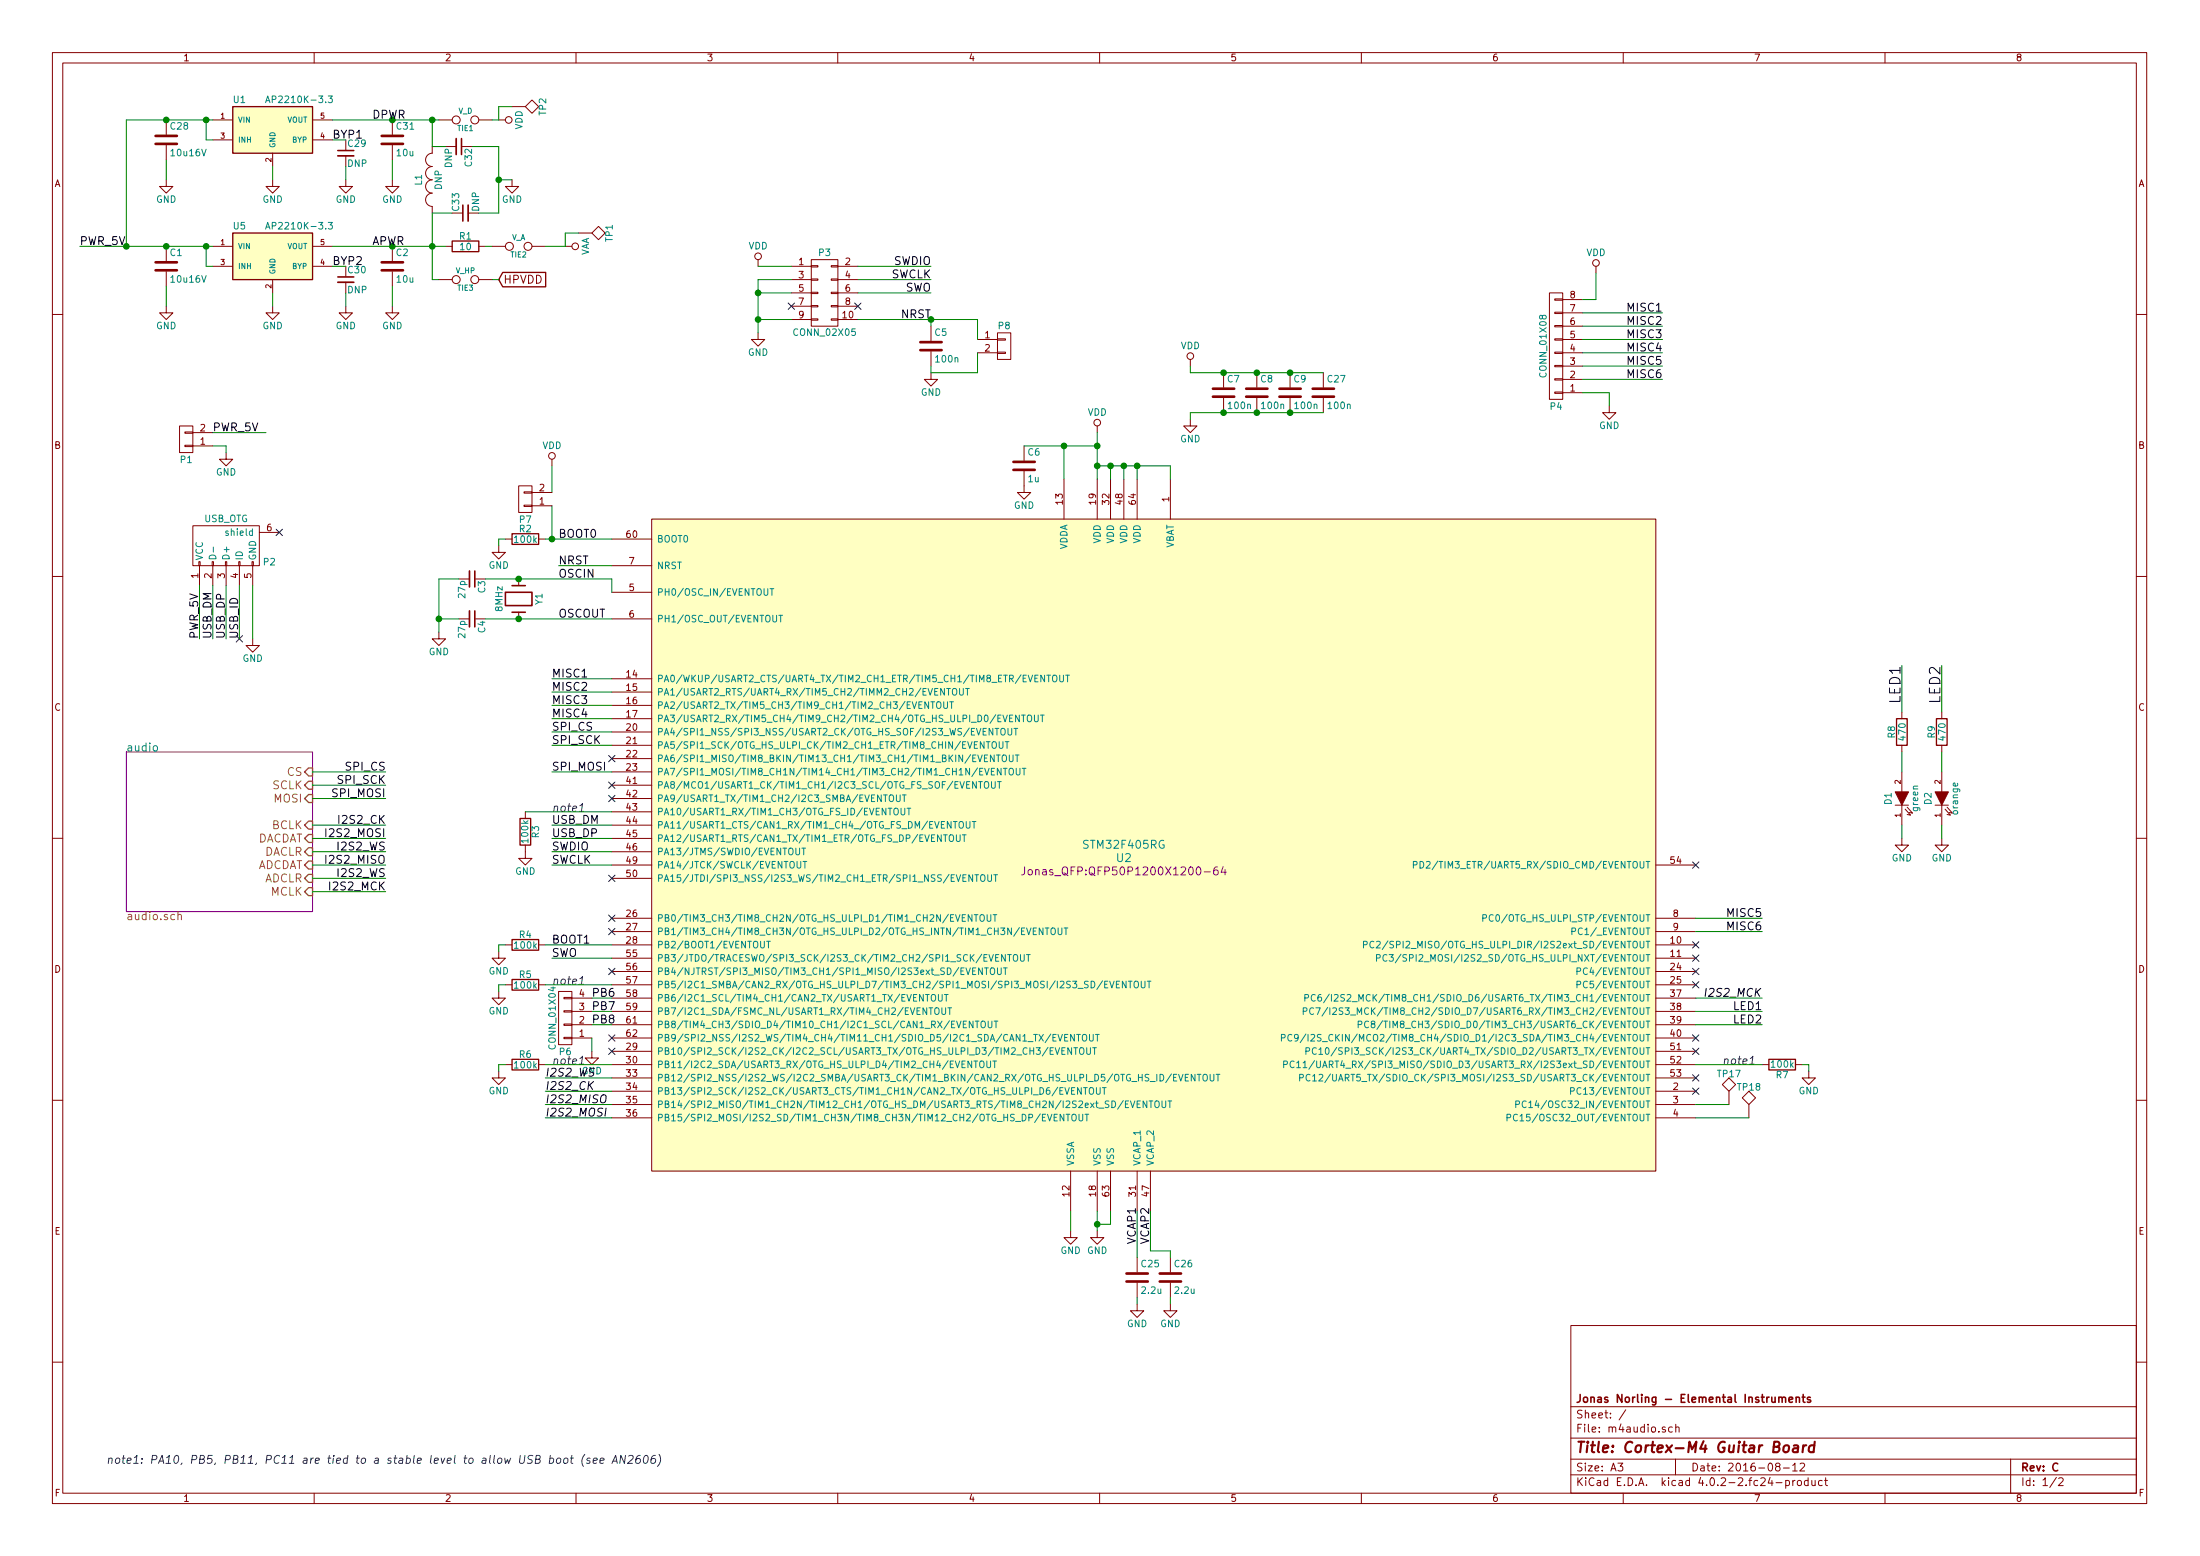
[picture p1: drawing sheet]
EESchema Schematic File Version 2
LIBS:power
LIBS:device
LIBS:transistors
LIBS:conn
LIBS:linear
LIBS:regul
LIBS:74xx
LIBS:cmos4000
LIBS:adc-dac
LIBS:memory
LIBS:xilinx
LIBS:microcontrollers
LIBS:dsp
LIBS:microchip
LIBS:analog_switches
LIBS:motorola
LIBS:texas
LIBS:intel
LIBS:audio
LIBS:interface
LIBS:digital-audio
LIBS:philips
LIBS:display
LIBS:cypress
LIBS:siliconi
LIBS:opto
LIBS:atmel
LIBS:contrib
LIBS:valves
LIBS:wm8731
LIBS:jack_trs
LIBS:stm32
LIBS:m4audio-cache
EELAYER 25 0
EELAYER END
$Descr A3 16535 11693
encoding utf-8
Sheet 1 2
Title "Cortex-M4 Guitar Board"
Date "2016-08-12"
Rev "C"
Comp "Jonas Norling - Elemental Instruments"
Comment1 ""
Comment2 ""
Comment3 ""
Comment4 ""
$EndDescr
$Comp
L STM32F405RG U2
U 1 1
P 8350 6450
F 0 "U2" H 8450 6450 60  0000 C CNN
F 1 "STM32F405RG" H 8450 6550 60  0000 C CNN
F 2 "Jonas_QFP:QFP50P1200X1200-64" H 8450 6350 60  0000 C CNN
F 3 "" H 8450 6450 60  0000 C CNN
	1    8350 6450
	1    0    0    -1  
$EndComp
$Comp
L USB_OTG P2
U 1 1
P 1700 4100
F 0 "P2" H 2025 3975 50  0000 C CNN
F 1 "USB_OTG" H 1700 4300 50  0000 C CNN
F 2 "Jonas_Connectors:USB_Micro_FCI" V 1650 4000 60  0001 C CNN
F 3 "" V 1650 4000 60  0000 C CNN
	1    1700 4100
	1    0    0    -1  
$EndComp
$Comp
L GND #PWR01
U 1 1
P 1900 4800
F 0 "#PWR01" H 1900 4550 50  0001 C CNN
F 1 "GND" H 1900 4650 50  0000 C CNN
F 2 "" H 1900 4800 60  0000 C CNN
F 3 "" H 1900 4800 60  0000 C CNN
	1    1900 4800
	1    0    0    -1  
$EndComp
$Comp
L GND #PWR02
U 1 1
P 8250 9250
F 0 "#PWR02" H 8250 9000 50  0001 C CNN
F 1 "GND" H 8250 9100 50  0000 C CNN
F 2 "" H 8250 9250 60  0000 C CNN
F 3 "" H 8250 9250 60  0000 C CNN
	1    8250 9250
	1    0    0    -1  
$EndComp
Text Label 1600 4800 1    60   ~ 0
USB_DM
Text Label 1700 4800 1    60   ~ 0
USB_DP
Text Label 1800 4800 1    60   ~ 0
USB_ID
$Comp
L VDD #PWR03
U 1 1
P 8250 3250
F 0 "#PWR03" H 8250 3100 50  0001 C CNN
F 1 "VDD" H 8250 3400 50  0000 C CNN
F 2 "" H 8250 3250 60  0000 C CNN
F 3 "" H 8250 3250 60  0000 C CNN
	1    8250 3250
	1    0    0    -1  
$EndComp
NoConn ~ 1800 4800
Text Label 4150 6200 0    60   ~ 0
USB_DM
Text Label 4150 6300 0    60   ~ 0
USB_DP
$Comp
L CONN_01X02 P1
U 1 1
P 1400 3300
F 0 "P1" H 1400 3450 50  0000 C CNN
F 1 "CONN_01X02" V 1500 3300 50  0001 C CNN
F 2 "Pin_Headers:Pin_Header_Straight_1x02" H 1400 3300 60  0001 C CNN
F 3 "" H 1400 3300 60  0000 C CNN
	1    1400 3300
	-1   0    0    1   
$EndComp
$Comp
L Crystal Y1
U 1 1
P 3900 4500
F 0 "Y1" H 3900 4650 50  0000 C CNN
F 1 "8MHz" H 3900 4350 50  0000 C CNN
F 2 "Crystals:Crystal_HC49-SD_SMD" H 3900 4500 60  0001 C CNN
F 3 "" H 3900 4500 60  0000 C CNN
	1    3900 4500
	0    1    1    0   
$EndComp
$Comp
L C_Small C3
U 1 1
P 3550 4350
F 0 "C3" H 3560 4420 50  0000 L CNN
F 1 "27p" H 3560 4270 50  0000 L CNN
F 2 "Capacitors_SMD:C_0805_HandSoldering" H 3550 4350 60  0001 C CNN
F 3 "" H 3550 4350 60  0000 C CNN
	1    3550 4350
	0    1    1    0   
$EndComp
$Comp
L C_Small C4
U 1 1
P 3550 4650
F 0 "C4" H 3560 4720 50  0000 L CNN
F 1 "27p" H 3560 4570 50  0000 L CNN
F 2 "Capacitors_SMD:C_0805_HandSoldering" H 3550 4650 60  0001 C CNN
F 3 "" H 3550 4650 60  0000 C CNN
	1    3550 4650
	0    1    1    0   
$EndComp
$Comp
L GND #PWR04
U 1 1
P 3300 4750
F 0 "#PWR04" H 3300 4500 50  0001 C CNN
F 1 "GND" H 3300 4600 50  0000 C CNN
F 2 "" H 3300 4750 60  0000 C CNN
F 3 "" H 3300 4750 60  0000 C CNN
	1    3300 4750
	1    0    0    -1  
$EndComp
$Comp
L VDD #PWR05
U 1 1
P 3750 900
F 0 "#PWR05" H 3750 750 50  0001 C CNN
F 1 "VDD" H 3750 1050 50  0000 C CNN
F 2 "" H 3750 900 60  0000 C CNN
F 3 "" H 3750 900 60  0000 C CNN
	1    3750 900 
	0    1    1    0   
$EndComp
$Comp
L C C1
U 1 1
P 1250 2000
F 0 "C1" H 1275 2100 50  0000 L CNN
F 1 "10u16V" H 1275 1900 50  0000 L CNN
F 2 "Capacitors_SMD:C_0805_HandSoldering" H 1288 1850 30  0001 C CNN
F 3 "" H 1250 2000 60  0000 C CNN
	1    1250 2000
	1    0    0    -1  
$EndComp
$Comp
L GND #PWR06
U 1 1
P 1700 3400
F 0 "#PWR06" H 1700 3150 50  0001 C CNN
F 1 "GND" H 1700 3250 50  0000 C CNN
F 2 "" H 1700 3400 60  0000 C CNN
F 3 "" H 1700 3400 60  0000 C CNN
	1    1700 3400
	1    0    0    -1  
$EndComp
Text Label 1600 3250 0    60   ~ 0
PWR_5V
Text Label 4200 4250 0    60   ~ 0
NRST
Text Label 4200 4050 0    60   ~ 0
BOOT0
Text Label 4200 4350 0    60   ~ 0
OSCIN
Text Label 4200 4650 0    60   ~ 0
OSCOUT
Text Label 4150 7100 0    60   ~ 0
BOOT1
$Comp
L R R2
U 1 1
P 3950 4050
F 0 "R2" V 4030 4050 50  0000 C CNN
F 1 "100k" V 3950 4050 50  0000 C CNN
F 2 "Resistors_SMD:R_0805_HandSoldering" V 3880 4050 30  0001 C CNN
F 3 "" H 3950 4050 30  0000 C CNN
	1    3950 4050
	0    -1   -1   0   
$EndComp
$Comp
L GND #PWR07
U 1 1
P 3750 4100
F 0 "#PWR07" H 3750 3850 50  0001 C CNN
F 1 "GND" H 3750 3950 50  0000 C CNN
F 2 "" H 3750 4100 60  0000 C CNN
F 3 "" H 3750 4100 60  0000 C CNN
	1    3750 4100
	1    0    0    -1  
$EndComp
$Comp
L R R4
U 1 1
P 3950 7100
F 0 "R4" V 4030 7100 50  0000 C CNN
F 1 "100k" V 3950 7100 50  0000 C CNN
F 2 "Resistors_SMD:R_0805_HandSoldering" V 3880 7100 30  0001 C CNN
F 3 "" H 3950 7100 30  0000 C CNN
	1    3950 7100
	0    -1   -1   0   
$EndComp
$Comp
L GND #PWR08
U 1 1
P 3750 7150
F 0 "#PWR08" H 3750 6900 50  0001 C CNN
F 1 "GND" H 3750 7000 50  0000 C CNN
F 2 "" H 3750 7150 60  0000 C CNN
F 3 "" H 3750 7150 60  0000 C CNN
	1    3750 7150
	1    0    0    -1  
$EndComp
$Comp
L R R3
U 1 1
P 3950 6250
F 0 "R3" V 4030 6250 50  0000 C CNN
F 1 "100k" V 3950 6250 50  0000 C CNN
F 2 "Resistors_SMD:R_0805_HandSoldering" V 3880 6250 30  0001 C CNN
F 3 "" H 3950 6250 30  0000 C CNN
	1    3950 6250
	1    0    0    -1  
$EndComp
$Comp
L GND #PWR09
U 1 1
P 4450 7900
F 0 "#PWR09" H 4450 7650 50  0001 C CNN
F 1 "GND" H 4450 7750 50  0000 C CNN
F 2 "" H 4450 7900 60  0000 C CNN
F 3 "" H 4450 7900 60  0000 C CNN
	1    4450 7900
	1    0    0    -1  
$EndComp
$Comp
L R R6
U 1 1
P 3950 8000
F 0 "R6" V 4030 8000 50  0000 C CNN
F 1 "100k" V 3950 8000 50  0000 C CNN
F 2 "Resistors_SMD:R_0805_HandSoldering" V 3880 8000 30  0001 C CNN
F 3 "" H 3950 8000 30  0000 C CNN
	1    3950 8000
	0    -1   -1   0   
$EndComp
$Comp
L GND #PWR010
U 1 1
P 3750 8050
F 0 "#PWR010" H 3750 7800 50  0001 C CNN
F 1 "GND" H 3750 7900 50  0000 C CNN
F 2 "" H 3750 8050 60  0000 C CNN
F 3 "" H 3750 8050 60  0000 C CNN
	1    3750 8050
	1    0    0    -1  
$EndComp
$Comp
L R R7
U 1 1
P 13400 8000
F 0 "R7" V 13480 8000 50  0000 C CNN
F 1 "100k" V 13400 8000 50  0000 C CNN
F 2 "Resistors_SMD:R_0805_HandSoldering" V 13330 8000 30  0001 C CNN
F 3 "" H 13400 8000 30  0000 C CNN
	1    13400 8000
	0    1    1    0   
$EndComp
$Comp
L GND #PWR011
U 1 1
P 13600 8050
F 0 "#PWR011" H 13600 7800 50  0001 C CNN
F 1 "GND" H 13600 7900 50  0000 C CNN
F 2 "" H 13600 8050 60  0000 C CNN
F 3 "" H 13600 8050 60  0000 C CNN
	1    13600 8050
	1    0    0    -1  
$EndComp
$Comp
L R R5
U 1 1
P 3950 7400
F 0 "R5" V 4030 7400 50  0000 C CNN
F 1 "100k" V 3950 7400 50  0000 C CNN
F 2 "Resistors_SMD:R_0805_HandSoldering" V 3880 7400 30  0001 C CNN
F 3 "" H 3950 7400 30  0000 C CNN
	1    3950 7400
	0    -1   -1   0   
$EndComp
$Comp
L GND #PWR012
U 1 1
P 3750 7450
F 0 "#PWR012" H 3750 7200 50  0001 C CNN
F 1 "GND" H 3750 7300 50  0000 C CNN
F 2 "" H 3750 7450 60  0000 C CNN
F 3 "" H 3750 7450 60  0000 C CNN
	1    3750 7450
	1    0    0    -1  
$EndComp
Text Notes 4150 6100 0    60   Italic 0
note1
Text Notes 4150 7400 0    60   Italic 0
note1
Text Notes 4150 8000 0    60   Italic 0
note1
Text Notes 12950 8000 0    60   Italic 0
note1
Text Notes 800  11000 0    60   Italic 0
note1: PA10, PB5, PB11, PC11 are tied to a stable level to allow USB boot (see AN2606)
$Comp
L CONN_02X05 P3
U 1 1
P 6200 2200
F 0 "P3" H 6200 2500 50  0000 C CNN
F 1 "CONN_02X05" H 6200 1900 50  0000 C CNN
F 2 "Jonas_Connectors:Pin_Header_SMT_1.27_2x5" H 6200 1000 60  0001 C CNN
F 3 "" H 6200 1000 60  0000 C CNN
	1    6200 2200
	1    0    0    -1  
$EndComp
NoConn ~ 6450 2300
NoConn ~ 5950 2300
Text Label 7000 2000 2    60   ~ 0
SWDIO
Text Label 7000 2100 2    60   ~ 0
SWCLK
Text Label 7000 2200 2    60   ~ 0
SWO
Text Label 7000 2400 2    60   ~ 0
NRST
$Comp
L C C5
U 1 1
P 7000 2600
F 0 "C5" H 7025 2700 50  0000 L CNN
F 1 "100n" H 7025 2500 50  0000 L CNN
F 2 "Capacitors_SMD:C_0805_HandSoldering" H 7038 2450 30  0001 C CNN
F 3 "" H 7000 2600 60  0000 C CNN
	1    7000 2600
	1    0    0    -1  
$EndComp
$Comp
L GND #PWR013
U 1 1
P 7000 2800
F 0 "#PWR013" H 7000 2550 50  0001 C CNN
F 1 "GND" H 7000 2650 50  0000 C CNN
F 2 "" H 7000 2800 60  0000 C CNN
F 3 "" H 7000 2800 60  0000 C CNN
	1    7000 2800
	1    0    0    -1  
$EndComp
$Comp
L VDD #PWR014
U 1 1
P 5700 2000
F 0 "#PWR014" H 5700 1850 50  0001 C CNN
F 1 "VDD" H 5700 2150 50  0000 C CNN
F 2 "" H 5700 2000 60  0000 C CNN
F 3 "" H 5700 2000 60  0000 C CNN
	1    5700 2000
	1    0    0    -1  
$EndComp
$Comp
L GND #PWR015
U 1 1
P 5700 2500
F 0 "#PWR015" H 5700 2250 50  0001 C CNN
F 1 "GND" H 5700 2350 50  0000 C CNN
F 2 "" H 5700 2500 60  0000 C CNN
F 3 "" H 5700 2500 60  0000 C CNN
	1    5700 2500
	1    0    0    -1  
$EndComp
Text Label 4150 6400 0    60   ~ 0
SWDIO
Text Label 4150 6500 0    60   ~ 0
SWCLK
Text Label 4150 7200 0    60   ~ 0
SWO
$Comp
L VDD #PWR016
U 1 1
P 4150 3500
F 0 "#PWR016" H 4150 3350 50  0001 C CNN
F 1 "VDD" H 4150 3650 50  0000 C CNN
F 2 "" H 4150 3500 60  0000 C CNN
F 3 "" H 4150 3500 60  0000 C CNN
	1    4150 3500
	1    0    0    -1  
$EndComp
$Comp
L C C7
U 1 1
P 9200 2950
F 0 "C7" H 9225 3050 50  0000 L CNN
F 1 "100n" H 9225 2850 50  0000 L CNN
F 2 "Capacitors_SMD:C_0805_HandSoldering" H 9238 2800 30  0001 C CNN
F 3 "" H 9200 2950 60  0000 C CNN
	1    9200 2950
	1    0    0    -1  
$EndComp
$Comp
L C C8
U 1 1
P 9450 2950
F 0 "C8" H 9475 3050 50  0000 L CNN
F 1 "100n" H 9475 2850 50  0000 L CNN
F 2 "Capacitors_SMD:C_0805_HandSoldering" H 9488 2800 30  0001 C CNN
F 3 "" H 9450 2950 60  0000 C CNN
	1    9450 2950
	1    0    0    -1  
$EndComp
$Comp
L C C9
U 1 1
P 9700 2950
F 0 "C9" H 9725 3050 50  0000 L CNN
F 1 "100n" H 9725 2850 50  0000 L CNN
F 2 "Capacitors_SMD:C_0805_HandSoldering" H 9738 2800 30  0001 C CNN
F 3 "" H 9700 2950 60  0000 C CNN
	1    9700 2950
	1    0    0    -1  
$EndComp
$Comp
L C C6
U 1 1
P 7700 3500
F 0 "C6" H 7725 3600 50  0000 L CNN
F 1 "1u" H 7725 3400 50  0000 L CNN
F 2 "Capacitors_SMD:C_0805_HandSoldering" H 7738 3350 30  0001 C CNN
F 3 "" H 7700 3500 60  0000 C CNN
	1    7700 3500
	1    0    0    -1  
$EndComp
$Comp
L VDD #PWR017
U 1 1
P 8950 2750
F 0 "#PWR017" H 8950 2600 50  0001 C CNN
F 1 "VDD" H 8950 2900 50  0000 C CNN
F 2 "" H 8950 2750 60  0000 C CNN
F 3 "" H 8950 2750 60  0000 C CNN
	1    8950 2750
	1    0    0    -1  
$EndComp
$Comp
L GND #PWR018
U 1 1
P 8950 3150
F 0 "#PWR018" H 8950 2900 50  0001 C CNN
F 1 "GND" H 8950 3000 50  0000 C CNN
F 2 "" H 8950 3150 60  0000 C CNN
F 3 "" H 8950 3150 60  0000 C CNN
	1    8950 3150
	1    0    0    -1  
$EndComp
$Comp
L R R8
U 1 1
P 14300 5500
F 0 "R8" V 14380 5500 50  0000 C CNN
F 1 "470" V 14300 5500 50  0000 C CNN
F 2 "Resistors_SMD:R_0805_HandSoldering" V 14230 5500 30  0001 C CNN
F 3 "" H 14300 5500 30  0000 C CNN
	1    14300 5500
	-1   0    0    1   
$EndComp
$Comp
L GND #PWR019
U 1 1
P 14300 6300
F 0 "#PWR019" H 14300 6050 50  0001 C CNN
F 1 "GND" H 14300 6150 50  0000 C CNN
F 2 "" H 14300 6300 60  0000 C CNN
F 3 "" H 14300 6300 60  0000 C CNN
	1    14300 6300
	1    0    0    -1  
$EndComp
Text Label 14300 5000 3    79   ~ 0
LED1
$Comp
L R R9
U 1 1
P 14600 5500
F 0 "R9" V 14680 5500 50  0000 C CNN
F 1 "470" V 14600 5500 50  0000 C CNN
F 2 "Resistors_SMD:R_0805_HandSoldering" V 14530 5500 30  0001 C CNN
F 3 "" H 14600 5500 30  0000 C CNN
	1    14600 5500
	-1   0    0    1   
$EndComp
$Comp
L GND #PWR020
U 1 1
P 14600 6300
F 0 "#PWR020" H 14600 6050 50  0001 C CNN
F 1 "GND" H 14600 6150 50  0000 C CNN
F 2 "" H 14600 6300 60  0000 C CNN
F 3 "" H 14600 6300 60  0000 C CNN
	1    14600 6300
	1    0    0    -1  
$EndComp
Text Label 14600 5000 3    79   ~ 0
LED2
$Comp
L TST TP1
U 1 1
P 4350 1750
F 0 "TP1" H 4350 1950 50  0000 C BNN
F 1 "TST" H 4350 2000 50  0001 C CNN
F 2 "Jonas_Connectors:TP_0.7mm" H 4350 1750 60  0001 C CNN
F 3 "" H 4350 1750 60  0000 C CNN
	1    4350 1750
	0    1    1    0   
$EndComp
$Comp
L GND #PWR021
U 1 1
P 12100 3050
F 0 "#PWR021" H 12100 2800 50  0001 C CNN
F 1 "GND" H 12100 2900 50  0000 C CNN
F 2 "" H 12100 3050 60  0000 C CNN
F 3 "" H 12100 3050 60  0000 C CNN
	1    12100 3050
	1    0    0    -1  
$EndComp
$Comp
L VDD #PWR022
U 1 1
P 12000 2050
F 0 "#PWR022" H 12000 1900 50  0001 C CNN
F 1 "VDD" H 12000 2200 50  0000 C CNN
F 2 "" H 12000 2050 60  0000 C CNN
F 3 "" H 12000 2050 60  0000 C CNN
	1    12000 2050
	1    0    0    -1  
$EndComp
Text Label 12500 2350 2    60   ~ 0
MISC1
Text Label 12500 2450 2    60   ~ 0
MISC2
Text Label 12500 2550 2    60   ~ 0
MISC3
Text Label 12500 2650 2    60   ~ 0
MISC4
$Sheet
S 950  5650 1400 1200
U 55BF97AF
F0 "audio" 60
F1 "audio.sch" 60
F2 "CS" I R 2350 5800 60 
F3 "SCLK" I R 2350 5900 60 
F4 "MOSI" I R 2350 6000 60 
F5 "BCLK" I R 2350 6200 60 
F6 "DACDAT" I R 2350 6300 60 
F7 "DACLR" I R 2350 6400 60 
F8 "ADCDAT" I R 2350 6500 60 
F9 "ADCLR" I R 2350 6600 60 
F10 "MCLK" I R 2350 6700 60 
$EndSheet
Text Label 4150 5100 0    60   ~ 0
MISC1
Text Label 4150 5200 0    60   ~ 0
MISC2
Text Label 4150 5300 0    60   ~ 0
MISC3
Text Label 4150 5400 0    60   ~ 0
MISC4
Text Label 13250 6900 2    60   ~ 0
MISC5
Text Label 13250 7000 2    60   ~ 0
MISC6
$Comp
L CONN_01X08 P4
U 1 1
P 11700 2600
F 0 "P4" H 11700 3050 50  0000 C CNN
F 1 "CONN_01X08" V 11800 2600 50  0000 C CNN
F 2 "Pin_Headers:Pin_Header_Angled_1x08" H 11700 2600 60  0001 C CNN
F 3 "" H 11700 2600 60  0000 C CNN
	1    11700 2600
	-1   0    0    1   
$EndComp
Text Label 12500 2750 2    60   ~ 0
MISC5
Text Label 12500 2850 2    60   ~ 0
MISC6
Text Label 13250 7500 2    60   Italic 0
I2S2_MCK
Text Label 4100 8100 0    60   Italic 0
I2S2_WS
Text Label 4100 8200 0    60   Italic 0
I2S2_CK
Text Label 4100 8300 0    60   Italic 0
I2S2_MISO
Text Label 4100 8400 0    60   Italic 0
I2S2_MOSI
Text Label 2900 6700 2    60   ~ 0
I2S2_MCK
Text Label 2900 6200 2    60   ~ 0
I2S2_CK
Text Label 2900 6300 2    60   ~ 0
I2S2_MOSI
Text Label 2900 6400 2    60   ~ 0
I2S2_WS
Text Label 2900 6500 2    60   ~ 0
I2S2_MISO
Text Label 2900 6600 2    60   ~ 0
I2S2_WS
Text Label 2900 5800 2    60   ~ 0
SPI_CS
Text Label 2900 6000 2    60   ~ 0
SPI_MOSI
Text Label 2900 5900 2    60   ~ 0
SPI_SCK
Text Label 4150 5500 0    60   ~ 0
SPI_CS
Text Label 4150 5600 0    60   ~ 0
SPI_SCK
Text Label 4150 5800 0    60   ~ 0
SPI_MOSI
Text Label 13250 7700 2    60   ~ 0
LED2
Text Label 13250 7600 2    60   ~ 0
LED1
$Comp
L LED D2
U 1 1
P 14600 6000
F 0 "D2" H 14600 6100 50  0000 C CNN
F 1 "orange" H 14600 5900 50  0000 C CNN
F 2 "Footprints:LED-3MM" H 14600 6000 60  0001 C CNN
F 3 "" H 14600 6000 60  0000 C CNN
	1    14600 6000
	0    -1   -1   0   
$EndComp
$Comp
L LED D1
U 1 1
P 14300 6000
F 0 "D1" H 14300 6100 50  0000 C CNN
F 1 "green" H 14300 5900 50  0000 C CNN
F 2 "Footprints:LED-3MM" H 14300 6000 60  0001 C CNN
F 3 "" H 14300 6000 60  0000 C CNN
	1    14300 6000
	0    -1   -1   0   
$EndComp
NoConn ~ 2100 4000
NoConn ~ 12750 7100
NoConn ~ 12750 7300
NoConn ~ 12750 7400
NoConn ~ 12750 7800
NoConn ~ 12750 7900
NoConn ~ 12750 8100
NoConn ~ 12750 8200
NoConn ~ 4600 5700
NoConn ~ 4600 6600
NoConn ~ 4600 6900
NoConn ~ 4600 7000
NoConn ~ 4600 7300
NoConn ~ 4600 7800
NoConn ~ 4600 7900
$Comp
L C C25
U 1 1
P 8550 9600
F 0 "C25" H 8575 9700 50  0000 L CNN
F 1 "2.2u" H 8575 9500 50  0000 L CNN
F 2 "Capacitors_SMD:C_0805_HandSoldering" H 8588 9450 30  0001 C CNN
F 3 "" H 8550 9600 60  0000 C CNN
	1    8550 9600
	1    0    0    -1  
$EndComp
$Comp
L C C26
U 1 1
P 8800 9600
F 0 "C26" H 8825 9700 50  0000 L CNN
F 1 "2.2u" H 8825 9500 50  0000 L CNN
F 2 "Capacitors_SMD:C_0805_HandSoldering" H 8838 9450 30  0001 C CNN
F 3 "" H 8800 9600 60  0000 C CNN
	1    8800 9600
	1    0    0    -1  
$EndComp
$Comp
L GND #PWR023
U 1 1
P 8050 9250
F 0 "#PWR023" H 8050 9000 50  0001 C CNN
F 1 "GND" H 8050 9100 50  0000 C CNN
F 2 "" H 8050 9250 60  0000 C CNN
F 3 "" H 8050 9250 60  0000 C CNN
	1    8050 9250
	1    0    0    -1  
$EndComp
$Comp
L GND #PWR024
U 1 1
P 8550 9800
F 0 "#PWR024" H 8550 9550 50  0001 C CNN
F 1 "GND" H 8550 9650 50  0000 C CNN
F 2 "" H 8550 9800 60  0000 C CNN
F 3 "" H 8550 9800 60  0000 C CNN
	1    8550 9800
	1    0    0    -1  
$EndComp
$Comp
L GND #PWR025
U 1 1
P 8800 9800
F 0 "#PWR025" H 8800 9550 50  0001 C CNN
F 1 "GND" H 8800 9650 50  0000 C CNN
F 2 "" H 8800 9800 60  0000 C CNN
F 3 "" H 8800 9800 60  0000 C CNN
	1    8800 9800
	1    0    0    -1  
$EndComp
NoConn ~ 12750 6500
$Comp
L GND #PWR026
U 1 1
P 7700 3650
F 0 "#PWR026" H 7700 3400 50  0001 C CNN
F 1 "GND" H 7700 3500 50  0000 C CNN
F 2 "" H 7700 3650 60  0000 C CNN
F 3 "" H 7700 3650 60  0000 C CNN
	1    7700 3650
	1    0    0    -1  
$EndComp
$Comp
L TEST TIE2
U 1 1
P 3900 1850
F 0 "TIE2" H 3900 1910 40  0000 C CNN
F 1 "V_A" H 3900 1780 40  0000 C CNN
F 2 "Jonas_Connectors:net_tie_0805" H 3900 1850 60  0001 C CNN
F 3 "" H 3900 1850 60  0000 C CNN
	1    3900 1850
	-1   0    0    1   
$EndComp
Text GLabel 3750 2100 2    60   Input ~ 0
HPVDD
$Comp
L VAA #PWR027
U 1 1
P 4250 1850
F 0 "#PWR027" H 4250 1700 50  0001 C CNN
F 1 "VAA" H 4250 2000 50  0000 C CNN
F 2 "" H 4250 1850 60  0000 C CNN
F 3 "" H 4250 1850 60  0000 C CNN
	1    4250 1850
	0    1    1    0   
$EndComp
$Comp
L C C2
U 1 1
P 2950 2000
F 0 "C2" H 2975 2100 50  0000 L CNN
F 1 "10u" H 2975 1900 50  0000 L CNN
F 2 "Capacitors_SMD:C_0805_HandSoldering" H 2988 1850 30  0001 C CNN
F 3 "" H 2950 2000 60  0000 C CNN
	1    2950 2000
	1    0    0    -1  
$EndComp
$Comp
L TEST TIE1
U 1 1
P 3500 900
F 0 "TIE1" H 3500 960 40  0000 C CNN
F 1 "V_D" H 3500 830 40  0000 C CNN
F 2 "Jonas_Connectors:net_tie_0805" H 3500 900 60  0001 C CNN
F 3 "" H 3500 900 60  0000 C CNN
	1    3500 900 
	-1   0    0    1   
$EndComp
$Comp
L TEST TIE3
U 1 1
P 3500 2100
F 0 "TIE3" H 3500 2160 40  0000 C CNN
F 1 "V_HP" H 3500 2030 40  0000 C CNN
F 2 "Jonas_Connectors:net_tie_0805" H 3500 2100 60  0001 C CNN
F 3 "" H 3500 2100 60  0000 C CNN
	1    3500 2100
	-1   0    0    1   
$EndComp
$Comp
L TST TP2
U 1 1
P 3850 800
F 0 "TP2" H 3850 1000 50  0000 C BNN
F 1 "TST" H 3850 1050 50  0001 C CNN
F 2 "Jonas_Connectors:TP_0.7mm" H 3850 800 60  0001 C CNN
F 3 "" H 3850 800 60  0000 C CNN
	1    3850 800 
	0    1    1    0   
$EndComp
Text Label 8650 9350 1    60   ~ 0
VCAP2
Text Label 8550 9350 1    60   ~ 0
VCAP1
$Comp
L C C27
U 1 1
P 9950 2950
F 0 "C27" H 9975 3050 50  0000 L CNN
F 1 "100n" H 9975 2850 50  0000 L CNN
F 2 "Capacitors_SMD:C_0805_HandSoldering" H 9988 2800 30  0001 C CNN
F 3 "" H 9950 2950 60  0000 C CNN
	1    9950 2950
	1    0    0    -1  
$EndComp
Wire Wire Line
	1500 4400 1500 4800
Wire Wire Line
	1800 4400 1800 4800
Wire Wire Line
	1600 4400 1600 4800
Wire Wire Line
	1700 4400 1700 4800
Wire Wire Line
	8250 9100 8250 9250
Wire Wire Line
	8350 9100 8350 9200
Wire Wire Line
	8350 9200 8250 9200
Connection ~ 8250 9200
Wire Wire Line
	8250 3250 8250 3600
Wire Wire Line
	8350 3600 8350 3500
Wire Wire Line
	8250 3500 8800 3500
Connection ~ 8250 3500
Wire Wire Line
	8550 3500 8550 3600
Connection ~ 8350 3500
Wire Wire Line
	8450 3600 8450 3500
Connection ~ 8450 3500
Wire Wire Line
	1900 4800 1900 4400
Wire Wire Line
	4600 6200 4150 6200
Wire Wire Line
	4150 6300 4600 6300
Wire Wire Line
	3650 4650 4600 4650
Wire Wire Line
	8050 9250 8050 9100
Wire Wire Line
	3650 4350 4600 4350
Wire Wire Line
	4600 4350 4600 4450
Wire Wire Line
	4600 4250 4200 4250
Wire Wire Line
	4100 4050 4600 4050
Connection ~ 3900 4650
Connection ~ 3900 4350
Wire Wire Line
	3450 4650 3300 4650
Wire Wire Line
	3300 4350 3300 4750
Wire Wire Line
	3300 4350 3450 4350
Connection ~ 3300 4650
Wire Wire Line
	4100 7100 4600 7100
Wire Wire Line
	3800 4050 3750 4050
Wire Wire Line
	3750 4050 3750 4100
Wire Wire Line
	3800 7100 3750 7100
Wire Wire Line
	3750 7100 3750 7150
Wire Wire Line
	3800 8000 3750 8000
Wire Wire Line
	3750 8000 3750 8050
Wire Wire Line
	4100 8000 4600 8000
Wire Wire Line
	13250 8000 12750 8000
Wire Wire Line
	13550 8000 13600 8000
Wire Wire Line
	13600 8000 13600 8050
Wire Wire Line
	3800 7400 3750 7400
Wire Wire Line
	3750 7400 3750 7450
Wire Wire Line
	4100 7400 4600 7400
Wire Wire Line
	4150 3800 4150 4050
Connection ~ 4150 4050
Wire Wire Line
	6450 2000 7000 2000
Wire Wire Line
	6450 2100 7000 2100
Wire Wire Line
	6450 2200 7000 2200
Wire Wire Line
	6450 2400 7350 2400
Wire Wire Line
	7000 2400 7000 2450
Wire Wire Line
	5700 2100 5700 2500
Connection ~ 5700 2200
Connection ~ 5700 2400
Wire Wire Line
	5950 2000 5700 2000
Wire Wire Line
	5700 2100 5950 2100
Wire Wire Line
	5950 2200 5700 2200
Wire Wire Line
	5700 2400 5950 2400
Wire Wire Line
	4600 6400 4150 6400
Wire Wire Line
	4150 6500 4600 6500
Wire Wire Line
	4600 7200 4150 7200
Wire Wire Line
	4150 3500 4150 3700
Wire Wire Line
	7000 2800 7000 2750
Wire Wire Line
	7700 3350 8250 3350
Connection ~ 8000 3350
Wire Wire Line
	8950 2750 8950 2800
Wire Wire Line
	8950 2800 9950 2800
Connection ~ 9200 2800
Connection ~ 9450 2800
Wire Wire Line
	8950 3100 9950 3100
Connection ~ 9450 3100
Connection ~ 9200 3100
Wire Wire Line
	8950 3100 8950 3150
Wire Wire Line
	8800 3500 8800 3600
Connection ~ 8550 3500
Wire Wire Line
	14300 5650 14300 5800
Wire Wire Line
	14300 6200 14300 6300
Wire Wire Line
	14300 5350 14300 5000
Wire Wire Line
	14600 5650 14600 5800
Wire Wire Line
	14600 6200 14600 6300
Wire Wire Line
	14600 5350 14600 5000
Wire Wire Line
	11900 2950 12100 2950
Wire Wire Line
	11900 2250 12000 2250
Wire Wire Line
	12000 2250 12000 2050
Wire Wire Line
	12100 2950 12100 3050
Wire Wire Line
	11900 2350 12500 2350
Wire Wire Line
	11900 2450 12500 2450
Wire Wire Line
	11900 2550 12500 2550
Wire Wire Line
	11900 2650 12500 2650
Wire Wire Line
	4600 5300 4150 5300
Wire Wire Line
	4600 5400 4150 5400
Wire Wire Line
	4600 5500 4150 5500
Wire Wire Line
	4600 5600 4150 5600
Wire Wire Line
	4600 5100 4150 5100
Wire Wire Line
	4600 5200 4150 5200
Wire Wire Line
	11900 2750 12500 2750
Wire Wire Line
	11900 2850 12500 2850
Wire Wire Line
	4600 8400 4100 8400
Wire Wire Line
	4600 8200 4100 8200
Wire Wire Line
	4600 8100 4100 8100
Wire Wire Line
	4600 8300 4100 8300
Wire Wire Line
	12750 7500 13250 7500
Wire Wire Line
	2350 6200 2900 6200
Wire Wire Line
	2350 6300 2900 6300
Wire Wire Line
	2350 6400 2900 6400
Wire Wire Line
	2350 6500 2900 6500
Wire Wire Line
	2350 6600 2900 6600
Wire Wire Line
	2350 6700 2900 6700
Wire Wire Line
	2350 5800 2900 5800
Wire Wire Line
	2350 5900 2900 5900
Wire Wire Line
	2350 6000 2900 6000
Wire Wire Line
	4150 5800 4600 5800
Wire Wire Line
	12750 6900 13250 6900
Wire Wire Line
	12750 7000 13250 7000
Wire Wire Line
	12750 7600 13250 7600
Wire Wire Line
	8000 3350 8000 3600
Connection ~ 8250 3350
Wire Wire Line
	8550 9100 8550 9450
Wire Wire Line
	8650 9100 8650 9400
Wire Wire Line
	8650 9400 8800 9400
Wire Wire Line
	8800 9400 8800 9450
Wire Wire Line
	8550 9750 8550 9800
Wire Wire Line
	8800 9750 8800 9800
Wire Wire Line
	1600 3250 2000 3250
Wire Wire Line
	4100 1850 4250 1850
Wire Wire Line
	3750 900  3700 900 
Wire Wire Line
	3750 2100 3700 2100
Wire Wire Line
	4350 1750 4250 1750
Wire Wire Line
	4250 1750 4250 1850
Wire Wire Line
	3850 800  3750 800 
Wire Wire Line
	3750 800  3750 900 
Connection ~ 9700 2800
Connection ~ 9700 3100
$Comp
L CONN_01X04 P6
U 1 1
P 4250 7650
F 0 "P6" H 4250 7900 50  0000 C CNN
F 1 "CONN_01X04" V 4350 7650 50  0000 C CNN
F 2 "Pin_Headers:Pin_Header_Angled_1x04" H 4250 7650 60  0001 C CNN
F 3 "" H 4250 7650 60  0000 C CNN
	1    4250 7650
	-1   0    0    1   
$EndComp
Wire Wire Line
	4450 7800 4450 7900
$Comp
L GND #PWR028
U 1 1
P 3950 6400
F 0 "#PWR028" H 3950 6150 50  0001 C CNN
F 1 "GND" H 3950 6250 50  0000 C CNN
F 2 "" H 3950 6400 60  0000 C CNN
F 3 "" H 3950 6400 60  0000 C CNN
	1    3950 6400
	1    0    0    -1  
$EndComp
Wire Wire Line
	3950 6100 4600 6100
NoConn ~ 4600 5900
NoConn ~ 4600 6000
Wire Wire Line
	4600 7500 4450 7500
Wire Wire Line
	4450 7600 4600 7600
Wire Wire Line
	4600 7700 4450 7700
Text Label 4450 7500 0    60   ~ 0
PB6
Text Label 4450 7600 0    60   ~ 0
PB7
Text Label 4450 7700 0    60   ~ 0
PB8
$Comp
L TST TP17
U 1 1
P 13000 8300
F 0 "TP17" H 13000 8500 50  0000 C BNN
F 1 "TST" H 13000 8550 50  0001 C CNN
F 2 "Jonas_Connectors:TP_0.7mm" H 13000 8300 60  0001 C CNN
F 3 "" H 13000 8300 60  0000 C CNN
	1    13000 8300
	1    0    0    -1  
$EndComp
Wire Wire Line
	12750 8300 13000 8300
$Comp
L TST TP18
U 1 1
P 13150 8400
F 0 "TP18" H 13150 8600 50  0000 C BNN
F 1 "TST" H 13150 8650 50  0001 C CNN
F 2 "Jonas_Connectors:TP_0.7mm" H 13150 8400 60  0001 C CNN
F 3 "" H 13150 8400 60  0000 C CNN
	1    13150 8400
	1    0    0    -1  
$EndComp
Wire Wire Line
	12750 8400 13150 8400
Connection ~ 7000 2400
Wire Wire Line
	12750 7700 13250 7700
NoConn ~ 12750 7200
Wire Wire Line
	7350 2800 7000 2800
$Comp
L LD3985M33R U5
U 1 1
P 2050 1900
F 0 "U5" H 1800 2100 50  0000 C CNN
F 1 "AP2210K-3.3" H 2250 2100 50  0000 C CNN
F 2 "Footprints:SOT-23-5_Handsoldering" H 2050 2000 50  0001 C CIN
F 3 "" H 2050 1900 50  0000 C CNN
	1    2050 1900
	1    0    0    -1  
$EndComp
Text Label 1500 4800 1    60   ~ 0
PWR_5V
Wire Wire Line
	1600 3350 1700 3350
Wire Wire Line
	1700 3350 1700 3400
$Comp
L C_Small C30
U 1 1
P 2600 2100
F 0 "C30" H 2610 2170 50  0000 L CNN
F 1 "DNP" H 2610 2020 50  0000 L CNN
F 2 "Capacitors_SMD:C_0805" H 2600 2100 50  0001 C CNN
F 3 "" H 2600 2100 50  0000 C CNN
	1    2600 2100
	1    0    0    -1  
$EndComp
$Comp
L GND #PWR029
U 1 1
P 2600 2300
F 0 "#PWR029" H 2600 2050 50  0001 C CNN
F 1 "GND" H 2600 2150 50  0000 C CNN
F 2 "" H 2600 2300 60  0000 C CNN
F 3 "" H 2600 2300 60  0000 C CNN
	1    2600 2300
	1    0    0    -1  
$EndComp
Wire Wire Line
	2500 2000 2600 2000
Wire Wire Line
	2600 2300 2600 2200
$Comp
L GND #PWR030
U 1 1
P 2050 2300
F 0 "#PWR030" H 2050 2050 50  0001 C CNN
F 1 "GND" H 2050 2150 50  0000 C CNN
F 2 "" H 2050 2300 60  0000 C CNN
F 3 "" H 2050 2300 60  0000 C CNN
	1    2050 2300
	1    0    0    -1  
$EndComp
Wire Wire Line
	2050 2300 2050 2200
Wire Wire Line
	600  1850 1600 1850
Wire Wire Line
	1600 2000 1550 2000
Wire Wire Line
	1550 2000 1550 1850
Connection ~ 1550 1850
$Comp
L GND #PWR031
U 1 1
P 2950 2300
F 0 "#PWR031" H 2950 2050 50  0001 C CNN
F 1 "GND" H 2950 2150 50  0000 C CNN
F 2 "" H 2950 2300 60  0000 C CNN
F 3 "" H 2950 2300 60  0000 C CNN
	1    2950 2300
	1    0    0    -1  
$EndComp
$Comp
L GND #PWR032
U 1 1
P 1250 2300
F 0 "#PWR032" H 1250 2050 50  0001 C CNN
F 1 "GND" H 1250 2150 50  0000 C CNN
F 2 "" H 1250 2300 60  0000 C CNN
F 3 "" H 1250 2300 60  0000 C CNN
	1    1250 2300
	1    0    0    -1  
$EndComp
Wire Wire Line
	1250 2150 1250 2300
Wire Wire Line
	2950 2150 2950 2300
$Comp
L C C28
U 1 1
P 1250 1050
F 0 "C28" H 1275 1150 50  0000 L CNN
F 1 "10u16V" H 1275 950 50  0000 L CNN
F 2 "Capacitors_SMD:C_0805_HandSoldering" H 1288 900 30  0001 C CNN
F 3 "" H 1250 1050 60  0000 C CNN
	1    1250 1050
	1    0    0    -1  
$EndComp
$Comp
L C C31
U 1 1
P 2950 1050
F 0 "C31" H 2975 1150 50  0000 L CNN
F 1 "10u" H 2975 950 50  0000 L CNN
F 2 "Capacitors_SMD:C_0805_HandSoldering" H 2988 900 30  0001 C CNN
F 3 "" H 2950 1050 60  0000 C CNN
	1    2950 1050
	1    0    0    -1  
$EndComp
$Comp
L LD3985M33R U1
U 1 1
P 2050 950
F 0 "U1" H 1800 1150 50  0000 C CNN
F 1 "AP2210K-3.3" H 2250 1150 50  0000 C CNN
F 2 "Footprints:SOT-23-5_Handsoldering" H 2050 1050 50  0001 C CIN
F 3 "" H 2050 950 50  0000 C CNN
	1    2050 950 
	1    0    0    -1  
$EndComp
$Comp
L C_Small C29
U 1 1
P 2600 1150
F 0 "C29" H 2610 1220 50  0000 L CNN
F 1 "DNP" H 2610 1070 50  0000 L CNN
F 2 "Capacitors_SMD:C_0805" H 2600 1150 50  0001 C CNN
F 3 "" H 2600 1150 50  0000 C CNN
	1    2600 1150
	1    0    0    -1  
$EndComp
$Comp
L GND #PWR033
U 1 1
P 2600 1350
F 0 "#PWR033" H 2600 1100 50  0001 C CNN
F 1 "GND" H 2600 1200 50  0000 C CNN
F 2 "" H 2600 1350 60  0000 C CNN
F 3 "" H 2600 1350 60  0000 C CNN
	1    2600 1350
	1    0    0    -1  
$EndComp
Wire Wire Line
	2500 1050 2600 1050
Wire Wire Line
	2600 1350 2600 1250
$Comp
L GND #PWR034
U 1 1
P 2050 1350
F 0 "#PWR034" H 2050 1100 50  0001 C CNN
F 1 "GND" H 2050 1200 50  0000 C CNN
F 2 "" H 2050 1350 60  0000 C CNN
F 3 "" H 2050 1350 60  0000 C CNN
	1    2050 1350
	1    0    0    -1  
$EndComp
Wire Wire Line
	2050 1350 2050 1250
Wire Wire Line
	950  900  1600 900 
Wire Wire Line
	1600 1050 1550 1050
Wire Wire Line
	1550 1050 1550 900 
Connection ~ 1550 900 
Wire Wire Line
	2500 900  3300 900 
$Comp
L GND #PWR035
U 1 1
P 2950 1350
F 0 "#PWR035" H 2950 1100 50  0001 C CNN
F 1 "GND" H 2950 1200 50  0000 C CNN
F 2 "" H 2950 1350 60  0000 C CNN
F 3 "" H 2950 1350 60  0000 C CNN
	1    2950 1350
	1    0    0    -1  
$EndComp
$Comp
L GND #PWR036
U 1 1
P 1250 1350
F 0 "#PWR036" H 1250 1100 50  0001 C CNN
F 1 "GND" H 1250 1200 50  0000 C CNN
F 2 "" H 1250 1350 60  0000 C CNN
F 3 "" H 1250 1350 60  0000 C CNN
	1    1250 1350
	1    0    0    -1  
$EndComp
Wire Wire Line
	1250 1200 1250 1350
Wire Wire Line
	2950 1200 2950 1350
Connection ~ 2950 900 
Connection ~ 2950 1850
Wire Wire Line
	3250 2100 3300 2100
Connection ~ 3250 1850
Connection ~ 3250 900 
$Comp
L CONN_01X02 P7
U 1 1
P 3950 3750
F 0 "P7" H 3950 3900 50  0000 C CNN
F 1 "CONN_01X02" V 4050 3750 50  0001 C CNN
F 2 "Pin_Headers:Pin_Header_Straight_1x02" H 3950 3750 60  0001 C CNN
F 3 "" H 3950 3750 60  0000 C CNN
	1    3950 3750
	-1   0    0    1   
$EndComp
$Comp
L CONN_01X02 P8
U 1 1
P 7550 2600
F 0 "P8" H 7550 2750 50  0000 C CNN
F 1 "CONN_01X02" V 7650 2600 50  0001 C CNN
F 2 "Pin_Headers:Pin_Header_Straight_1x02" H 7550 2600 60  0001 C CNN
F 3 "" H 7550 2600 60  0000 C CNN
	1    7550 2600
	1    0    0    -1  
$EndComp
Wire Wire Line
	7350 2400 7350 2550
Wire Wire Line
	7350 2650 7350 2800
Connection ~ 1250 900 
Wire Wire Line
	950  1850 950  900 
Connection ~ 1250 1850
Text Label 600  1850 0    60   ~ 0
PWR_5V
Connection ~ 950  1850
$Comp
L R R1
U 1 1
P 3500 1850
F 0 "R1" V 3580 1850 50  0000 C CNN
F 1 "10" V 3500 1850 50  0000 C CNN
F 2 "Resistors_SMD:R_0805_HandSoldering" V 3430 1850 30  0001 C CNN
F 3 "" H 3500 1850 30  0000 C CNN
	1    3500 1850
	0    -1   -1   0   
$EndComp
Text Label 2800 900  0    60   ~ 0
DPWR
Text Label 2800 1850 0    60   ~ 0
APWR
Text Label 2500 2000 0    60   ~ 0
BYP2
Text Label 2500 1050 0    60   ~ 0
BYP1
Wire Wire Line
	2500 1850 3350 1850
Wire Wire Line
	3700 1850 3650 1850
Wire Wire Line
	3250 1600 3250 2100
Wire Wire Line
	3250 900  3250 1100
$Comp
L C_Small C32
U 1 1
P 3450 1100
F 0 "C32" H 3460 1170 50  0000 L CNN
F 1 "DNP" H 3460 1020 50  0000 L CNN
F 2 "Capacitors_SMD:C_0805" H 3450 1100 50  0001 C CNN
F 3 "" H 3450 1100 50  0000 C CNN
	1    3450 1100
	0    1    1    0   
$EndComp
$Comp
L C_Small C33
U 1 1
P 3500 1600
F 0 "C33" H 3510 1670 50  0000 L CNN
F 1 "DNP" H 3510 1520 50  0000 L CNN
F 2 "Capacitors_SMD:C_0805" H 3500 1600 50  0001 C CNN
F 3 "" H 3500 1600 50  0000 C CNN
	1    3500 1600
	0    -1   -1   0   
$EndComp
$Comp
L INDUCTOR_SMALL L1
U 1 1
P 3250 1350
F 0 "L1" H 3250 1450 50  0000 C CNN
F 1 "DNP" H 3250 1300 50  0000 C CNN
F 2 "Capacitors_SMD:C_0805" H 3250 1350 50  0001 C CNN
F 3 "" H 3250 1350 50  0000 C CNN
	1    3250 1350
	0    -1   -1   0   
$EndComp
Wire Wire Line
	3250 1100 3350 1100
Wire Wire Line
	3400 1600 3250 1600
Wire Wire Line
	3550 1100 3750 1100
Wire Wire Line
	3750 1100 3750 1600
Wire Wire Line
	3750 1600 3600 1600
$Comp
L GND #PWR037
U 1 1
P 3850 1350
F 0 "#PWR037" H 3850 1100 50  0001 C CNN
F 1 "GND" H 3850 1200 50  0000 C CNN
F 2 "" H 3850 1350 60  0000 C CNN
F 3 "" H 3850 1350 60  0000 C CNN
	1    3850 1350
	1    0    0    -1  
$EndComp
Wire Wire Line
	3850 1350 3750 1350
Connection ~ 3750 1350
$EndSCHEMATC
